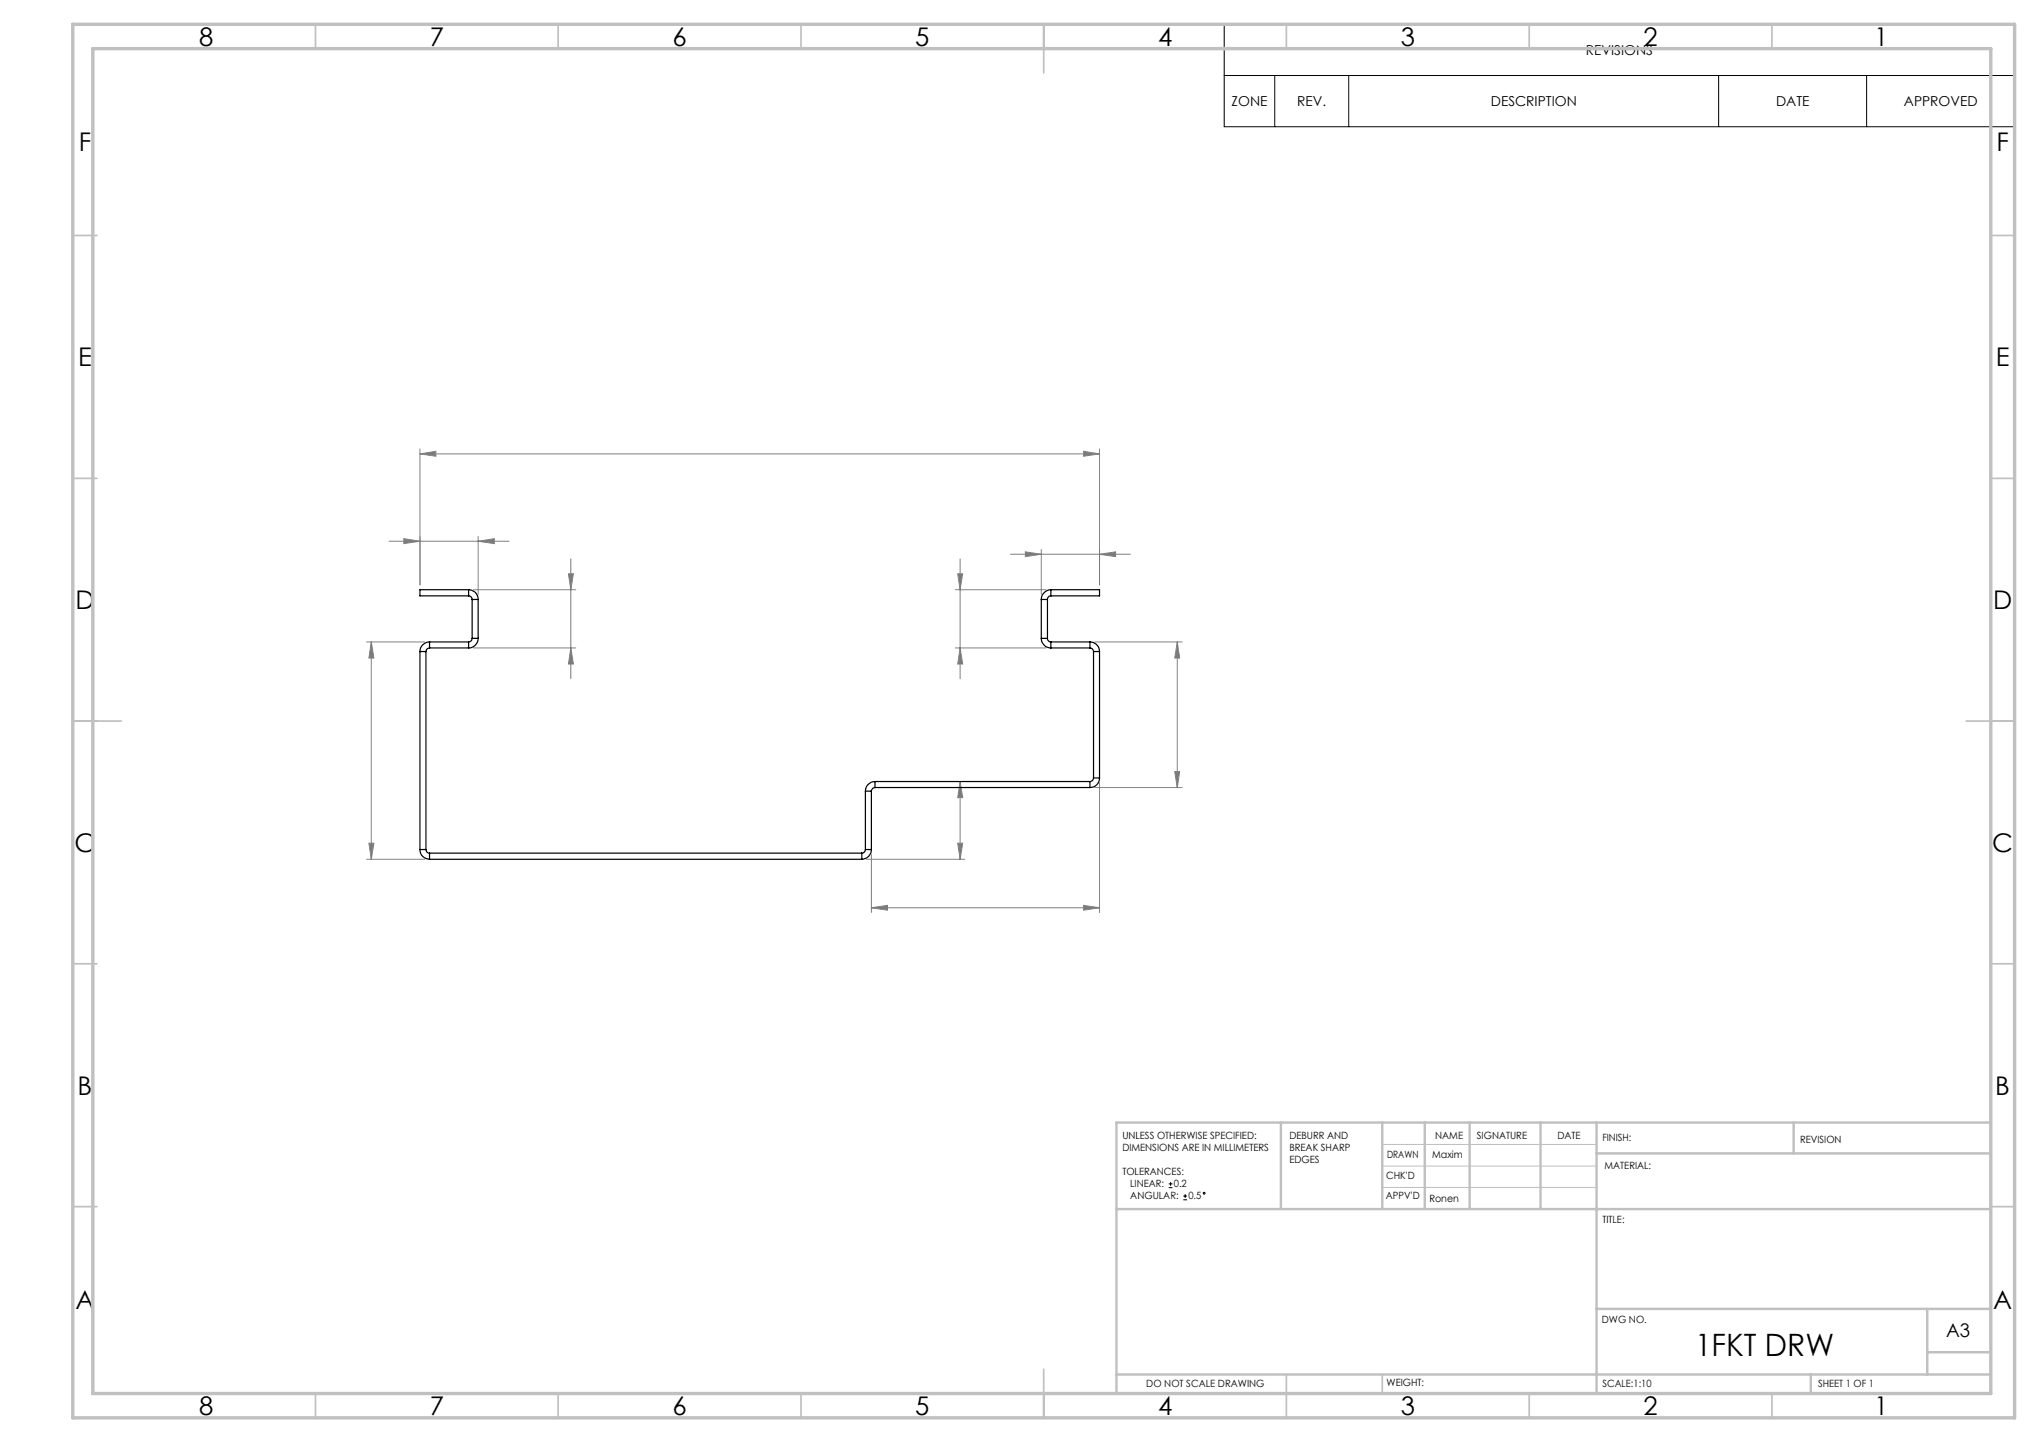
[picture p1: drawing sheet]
<svg xmlns="http://www.w3.org/2000/svg" width="420mm" height="297mm" viewBox="0 0 420 297" stroke-linecap="round" stroke-linejoin="round" font-family="sans-serif">
<g fill="none" stroke="#000" stroke-width=".21">
<path d="M252.2 5h162.8v21.1h-162.8zM252.2 15.6h162.8M262.6 15.6v10.5M277.8 15.6v10.5M354 15.6v10.5M384.5 15.6v10.5M240.7 244.6h.8M240.7 243.8h.8M241.1 243.4v.8M243.7 247.1h.8M243.7 246.3h.8M244.1 246v.7"/>
<circle cx="248.1" cy="245.8" r=".19"/>
</g>
<g fill="none" stroke="#808080" stroke-width=".21">
<path d="M86.5 93.5l3.3-.5v1zM86.5 92.5v28M86.5 93.5h140M223.2 93l3.3 .5-3.3 .5zM226.5 92.5v28M80.2 111.5h24.6M83.2 110.9l3.3 .6-3.3 .5zM98.5 111.5l3.3-.6v1.1zM98.5 110.5v11.9M117.1 118.2h1l-.5 3.3zM117.6 115.1v24.7M197.3 118.2h1l-.5 3.3z"/>
<path d="M197.8 115.1v24.7M208.1 114.2h24.7M211.2 113.7l3.3 .5-3.3 .4zM214.5 113.2v9.2M226.5 114.2l3.3-.5v.9zM75.5 132.2h12M76.5 132.2v44.8M76.5 132.2l.5 3.3h-1zM97.5 133.5h21.1M97.5 121.5h21.1M117.6 133.5l.5 3.3h-1zM196.8 133.5h18.7"/>
<path d="M196.8 121.5h18.7M197.8 133.5l.5 3.3h-1zM225.5 132.2h18M242.5 132.2v30M242.5 132.2l.5 3.3h-1zM242 158.9h1l-.5 3.3zM75.5 177h12M76 173.7h1l-.5 3.3zM178.5 177h20.3M179.5 176v12M197.3 173.7h1l-.5 3.3zM197.8 161l.5 3.3h-1z"/>
<path d="M197.8 161v16M225.5 162.2h18M226.5 161.2v26.8M179.5 187l3.3-.5v1zM179.5 187h47M223.2 186.5l3.3 .5-3.3 .5z"/>
</g>
<path d="M284.7 235.7h44.2M284.7 240.2h44.2M284.7 244.6h44.2" fill="none" stroke="#c0c0c0" stroke-width=".21"/>
<g fill="none" stroke="#c0c0c0" stroke-width=".35">
<path d="M65 5v5M115 5v5M165 5v5M215 5v10M265 5v5M315 5v5M365 5v5M15 48.5h5M410 48.5h5M15 98.5h5M410 98.5h5M15 148.5h10"/>
<path d="M405 148.5h10M15 198.5h5M410 198.5h5M15 248.5h5M410 248.5h5M65 287v5M115 287v5M165 287v5M215 282v10M265 283.1v8.9M284.7 283.1v3.9M315 287v5"/>
<path d="M365 287v5"/>
</g>
<g fill="none" stroke="#c0c0c0" stroke-width=".5">
<path d="M263.8 231.2v17.8M284.7 231.2v17.8M293.5 231.2v17.6M302.7 231.2v17.8M317.3 231.2v17.8M328.9 237.6h81.2M328.9 231.2v55.8M369.5 231.2v6.4M410.1 231.2h-180.1v55.8M230 249h180M328.9 269.6h81.2M397 269.6v13.5"/>
<path d="M397 278.5h13.1M230 283.1h180.1M373 283.1v3.9"/>
</g>
<path d="M15 5h400v287h-400zM19.1 10h391v277h-391z" fill="none" stroke="#c0c0c0" stroke-width=".7"/>
<g fill="#808080">
<path d="M211.2 113.7l3.3 .5-3.3 .4zM226.5 114.2l3.3-.5v.9zM86.5 93.5l3.3-.5v1zM223.2 93l3.3 .5-3.3 .5z"/>
<path d="M223.2 186.5l3.3 .5-3.3 .5zM179.5 187l3.3-.5v1z"/>
<path d="M98.5 111.5l3.3-.6v1.1zM83.2 110.9l3.3 .6-3.3 .5z"/>
<path d="M76 173.7h1l-.5 3.3zM76.5 132.2l.5 3.3h-1zM197.3 173.7h1l-.5 3.3zM197.8 161l.5 3.3h-1z"/>
<path d="M242 158.9h1l-.5 3.3zM242.5 132.2l.5 3.3h-1z"/>
<path d="M117.6 133.5l.5 3.3h-1zM117.1 118.2h1l-.5 3.3z"/>
<path d="M197.8 133.5l.5 3.3h-1zM197.3 118.2h1l-.5 3.3z"/>
</g>
<g fill="none" stroke="#000" stroke-width=".25">
<path d="M86.5 134.2v40.8M86.5 134.2h1.2M87.7 134.2v40.8M88.5 133.5a.78 .78 0 0 0-.8 .7M88.5 132.2a1.99 1.99 0 0 0-2 2M88.5 132.2h8M88.5 133.5h8M88.5 132.2v1.3M96.5 121.5a1.97 1.97 0 0 1 2 2M96.5 122.7a.78 .78 0 0 1 .8 .8M96.5 121.5h-10v1.2h10M96.5 121.5v1.2"/>
<path d="M96.5 132.2v1.3M97.3 131.5a.72 .72 0 0 1-.8 .7M97.3 123.5h1.2M97.3 131.5h1.2M97.3 123.5v8M98.5 131.5a1.97 1.97 0 0 1-2 2M98.5 123.5v8M214.5 131.5a1.99 1.99 0 0 0 2 2M214.5 123.5h1.3M214.5 131.5h1.3M214.5 123.5v8M215.8 131.5a.72 .72 0 0 0 .7 .7"/>
<path d="M215.8 123.5v8M216.5 122.7a.72 .72 0 0 0-.7 .8M216.5 121.5a2.05 2.05 0 0 0-2 2M216.5 121.5h10v1.2h-10M216.5 121.5v1.2M216.5 132.2v1.3M216.5 132.2h8M216.5 133.5h8M224.5 133.5a.79 .79 0 0 1 .7 .7M224.5 132.2a1.97 1.97 0 0 1 2 2M224.5 132.2v1.3M225.2 134.2h1.3"/>
<path d="M225.2 134.2v26M226.5 134.2v26M86.5 175a1.99 1.99 0 0 0 2 2M86.5 175h1.2M87.7 175a.72 .72 0 0 0 .8 .7M88.5 175.7v1.3M88.5 175.7h89M88.5 177h89M177.5 175.7v1.3M178.3 175a.72 .72 0 0 1-.8 .7M178.3 175h1.2M178.3 162.9h1.2"/>
<path d="M178.3 162.9v12.1M179.5 175a2.02 2.02 0 0 1-2 2M179.5 162.9v12.1M180.2 161a1.99 1.99 0 0 0-1.9 1.9M180.2 162.2a.79 .79 0 0 0-.7 .7M180.2 161v1.2M180.2 161h44.3M180.2 162.2h44.3M224.5 161v1.2M225.2 160.2a.72 .72 0 0 1-.7 .8M225.2 160.2h1.3M226.5 160.2a1.93 1.93 0 0 1-2 2"/>
</g>
<text font-size="6.3" x="349.2" y="279.3">1FKT DRW</text>
<g font-size="5.3">
<text x="41" y="9.4">8</text>
<text x="88.5" y="9.4">7</text>
<text x="138.5" y="9.4">6</text>
<text x="188.5" y="9.4">5</text>
<text x="238.5" y="9.4">4</text>
<text x="288.5" y="9.4">3</text>
<text x="338.5" y="9.4">2</text>
<text x="386" y="9.4">1</text>
<text x="16.2" y="31.2">F</text>
<text x="411.2" y="31.2">F</text>
<text x="16.1" y="75.4">E</text>
<text x="411.1" y="75.4">E</text>
<text x="15.5" y="125.4">D</text>
<text x="410.5" y="125.4">D</text>
<text x="15.4" y="175.4">C</text>
<text x="410.4" y="175.4">C</text>
<text x="16" y="225.4">B</text>
<text x="411" y="225.4">B</text>
<text x="15.5" y="269.7">A</text>
<text x="410.5" y="269.7">A</text>
<text x="41" y="291.4">8</text>
<text x="88.5" y="291.4">7</text>
<text x="138.5" y="291.4">6</text>
<text x="188.5" y="291.4">5</text>
<text x="238.5" y="291.4">4</text>
<text x="288.5" y="291.4">3</text>
<text x="338.5" y="291.4">2</text>
<text x="386" y="291.4">1</text>
</g>
<text font-size="3.9" x="400.9" y="275.5">A3</text>
<g font-size="2.8">
<text x="326.7" y="11.3">REVISIONS</text>
<text x="253.7" y="21.8">ZONE</text>
<text x="267.2" y="21.8">REV.</text>
<text x="307.1" y="21.8">DESCRIPTION</text>
<text x="365.8" y="21.8">DATE</text>
<text x="392.2" y="21.8">APPROVED</text>
</g>
<g font-size="2.1">
<text x="231.2" y="234.6">UNLESS OTHERWISE SPECIFIED:</text>
<text x="231.2" y="237">DIMENSIONS ARE IN MILLIMETERS</text>
<text x="265.6" y="234.6">DEBURR AND</text>
<text x="265.6" y="237.1">BREAK SHARP</text>
<text x="265.6" y="239.6">EDGES</text>
<text x="285.7" y="238.4">DRAWN</text>
<text x="295" y="238.4">Maxim</text>
<text x="295.6" y="234.5">NAME</text>
<text x="304.2" y="234.5">SIGNATURE</text>
<text x="320.8" y="234.5">DATE</text>
<text x="330.1" y="235">FINISH:</text>
<text x="370.8" y="235.4">REVISION</text>
<text x="231.2" y="242">TOLERANCES:</text>
<text x="232.8" y="244.5">LINEAR:</text>
<text x="241.8" y="244.6">0.2</text>
<text x="285.5" y="242.8">CHK'D</text>
<text x="330.5" y="240.8">MATERIAL:</text>
<text x="232.8" y="247">ANGULAR:</text>
<text x="244.8" y="247.1">0.5</text>
<text x="285.5" y="247.1">APPV'D</text>
<text x="294.4" y="247.5">Ronen</text>
<text x="330.1" y="251.9">TITLE:</text>
<text x="330" y="272.5">DWG NO.</text>
<text x="236.1" y="285.6">DO NOT SCALE DRAWING</text>
<text x="285.6" y="285.5">WEIGHT:</text>
<text x="330.1" y="285.6">SCALE:1:10</text>
<text x="374.5" y="285.6">SHEET 1 OF 1</text>
</g>
</svg>
